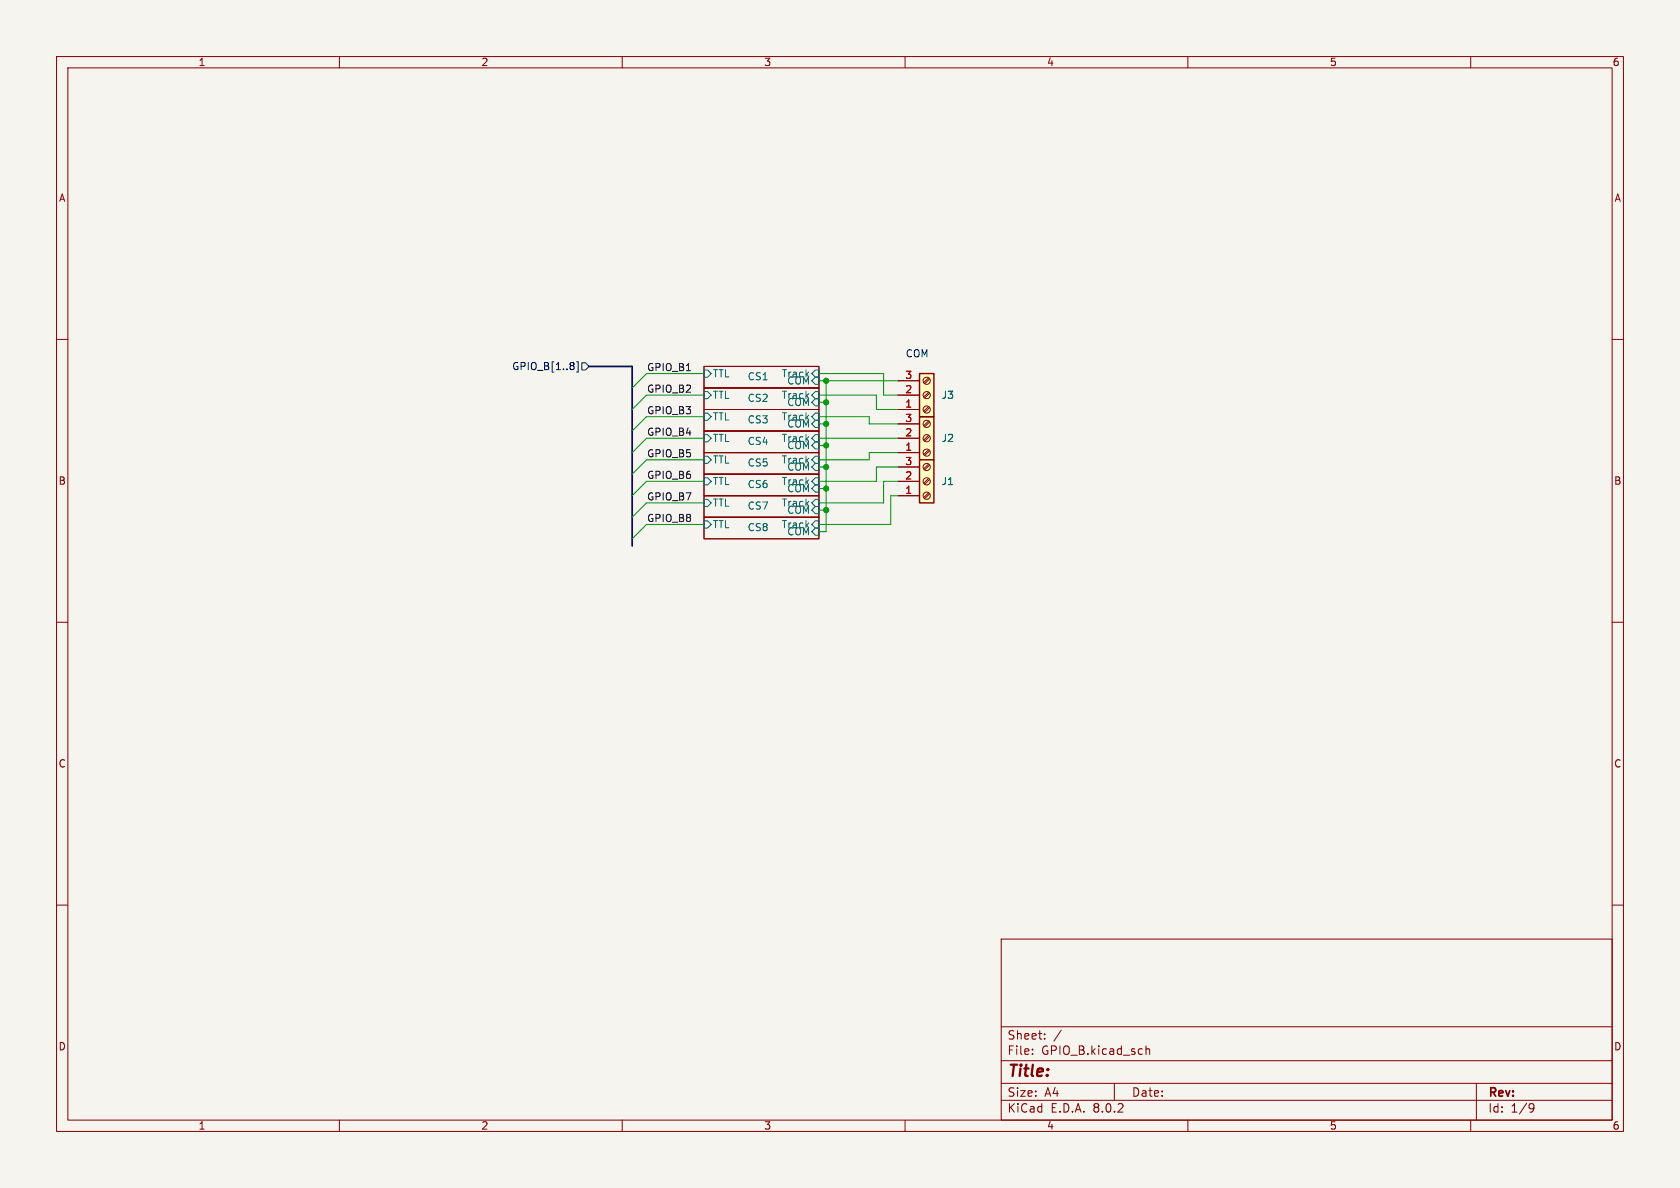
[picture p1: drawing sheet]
(kicad_sch
 (version 20231120)
 (generator "eeschema")
 (generator_version "8.0")
 (paper "A4")
 (lib_symbols
  (symbol "Connector:Screw_Terminal_01x03"
   (pin_names
    (offset 1.016) hide) (exclude_from_sim no) (in_bom yes) (on_board yes)
   (property "Reference" "J" (at 0 5.08 0) (effects (font (size 1.27 1.27))))
   (property "Value" "Screw_Terminal_01x03" (at 0 -5.08 0) (effects (font (size 1.27 1.27))))
   (property "Footprint" "" (at 0 0 0) (effects (font (size 1.27 1.27)) (hide yes)))
   (property "Datasheet" "~" (at 0 0 0) (effects (font (size 1.27 1.27)) (hide yes)))
   (property "Description" "Generic screw terminal, single row, 01x03, script generated (kicad-library-utils/schlib/autogen/connector/)" (at 0 0 0) (effects (font (size 1.27 1.27)) (hide yes)))
   (symbol "Screw_Terminal_01x03_1_1"
    (rectangle (start -1.27 3.81) (end 1.27 -3.81) (stroke (width 0.254) (type default)) (fill (type background)))
    (circle (center 0 -2.54) (radius 0.635) (stroke (width 0.1524) (type default)) (fill (type none)))
    (polyline (pts (xy -0.5334 -2.2098) (xy 0.3302 -3.048)) (stroke (width 0.1524) (type default)) (fill (type none)))
    (polyline (pts (xy -0.5334 0.3302) (xy 0.3302 -0.508)) (stroke (width 0.1524) (type default)) (fill (type none)))
    (polyline (pts (xy -0.5334 2.8702) (xy 0.3302 2.032)) (stroke (width 0.1524) (type default)) (fill (type none)))
    (polyline (pts (xy -0.3556 -2.032) (xy 0.508 -2.8702)) (stroke (width 0.1524) (type default)) (fill (type none)))
    (polyline (pts (xy -0.3556 0.508) (xy 0.508 -0.3302)) (stroke (width 0.1524) (type default)) (fill (type none)))
    (polyline (pts (xy -0.3556 3.048) (xy 0.508 2.2098)) (stroke (width 0.1524) (type default)) (fill (type none)))
    (circle (center 0 0) (radius 0.635) (stroke (width 0.1524) (type default)) (fill (type none)))
    (circle (center 0 2.54) (radius 0.635) (stroke (width 0.1524) (type default)) (fill (type none)))
    (pin passive line (at -5.08 2.54 0) (length 3.81) (name "Pin_1" (effects (font (size 1.27 1.27)))) (number "1" (effects (font (size 1.27 1.27)))))
    (pin passive line (at -5.08 0 0) (length 3.81) (name "Pin_2" (effects (font (size 1.27 1.27)))) (number "2" (effects (font (size 1.27 1.27)))))
    (pin passive line (at -5.08 -2.54 0) (length 3.81) (name "Pin_3" (effects (font (size 1.27 1.27)))) (number "3" (effects (font (size 1.27 1.27))))))))
 (junction
  (at 146.05 78.74)
  (diameter 0)
  (color 0 0 0 0))
 (junction
  (at 146.05 86.36)
  (diameter 0)
  (color 0 0 0 0))
 (junction
  (at 146.05 67.31)
  (diameter 0)
  (color 0 0 0 0))
 (junction
  (at 146.05 71.12)
  (diameter 0)
  (color 0 0 0 0))
 (junction
  (at 146.05 74.93)
  (diameter 0)
  (color 0 0 0 0))
 (junction
  (at 146.05 90.17)
  (diameter 0)
  (color 0 0 0 0))
 (junction
  (at 146.05 82.55)
  (diameter 0)
  (color 0 0 0 0))
 (bus_entry
  (at 114.3 85.09)
  (size -2.54 2.54)
  (stroke (width 0) (type default)))
 (bus_entry
  (at 114.3 77.47)
  (size -2.54 2.54)
  (stroke (width 0) (type default)))
 (bus_entry
  (at 114.3 66.04)
  (size -2.54 2.54)
  (stroke (width 0) (type default)))
 (bus_entry
  (at 114.3 88.9)
  (size -2.54 2.54)
  (stroke (width 0) (type default)))
 (bus_entry
  (at 114.3 92.71)
  (size -2.54 2.54)
  (stroke (width 0) (type default)))
 (bus_entry
  (at 114.3 81.28)
  (size -2.54 2.54)
  (stroke (width 0) (type default)))
 (bus_entry
  (at 114.3 69.85)
  (size -2.54 2.54)
  (stroke (width 0) (type default)))
 (bus_entry
  (at 114.3 73.66)
  (size -2.54 2.54)
  (stroke (width 0) (type default)))
 (wire
  (pts (xy 144.78 73.66) (xy 153.67 73.66))
  (stroke (width 0) (type default)))
 (wire
  (pts (xy 146.05 71.12) (xy 146.05 74.93))
  (stroke (width 0) (type default)))
 (wire
  (pts (xy 124.46 85.09) (xy 114.3 85.09))
  (stroke (width 0) (type default)))
 (wire
  (pts (xy 146.05 86.36) (xy 146.05 90.17))
  (stroke (width 0) (type default)))
 (wire
  (pts (xy 156.21 85.09) (xy 158.75 85.09))
  (stroke (width 0) (type default)))
 (wire
  (pts (xy 153.67 74.93) (xy 158.75 74.93))
  (stroke (width 0) (type default)))
 (wire
  (pts (xy 156.21 66.04) (xy 156.21 69.85))
  (stroke (width 0) (type default)))
 (wire
  (pts (xy 124.46 88.9) (xy 114.3 88.9))
  (stroke (width 0) (type default)))
 (wire
  (pts (xy 146.05 74.93) (xy 144.78 74.93))
  (stroke (width 0) (type default)))
 (wire
  (pts (xy 146.05 71.12) (xy 144.78 71.12))
  (stroke (width 0) (type default)))
 (wire
  (pts (xy 156.21 69.85) (xy 158.75 69.85))
  (stroke (width 0) (type default)))
 (wire
  (pts (xy 124.46 73.66) (xy 114.3 73.66))
  (stroke (width 0) (type default)))
 (bus
  (pts (xy 111.76 76.2) (xy 111.76 80.01))
  (stroke (width 0) (type default)))
 (bus
  (pts (xy 111.76 68.58) (xy 111.76 72.39))
  (stroke (width 0) (type default)))
 (wire
  (pts (xy 146.05 74.93) (xy 146.05 78.74))
  (stroke (width 0) (type default)))
 (wire
  (pts (xy 153.67 73.66) (xy 153.67 74.93))
  (stroke (width 0) (type default)))
 (wire
  (pts (xy 144.78 69.85) (xy 154.94 69.85))
  (stroke (width 0) (type default)))
 (bus
  (pts (xy 111.76 64.77) (xy 111.76 68.58))
  (stroke (width 0) (type default)))
 (wire
  (pts (xy 146.05 67.31) (xy 158.75 67.31))
  (stroke (width 0) (type default)))
 (wire
  (pts (xy 146.05 86.36) (xy 144.78 86.36))
  (stroke (width 0) (type default)))
 (bus
  (pts (xy 111.76 64.77) (xy 104.14 64.77))
  (stroke (width 0) (type default)))
 (wire
  (pts (xy 144.78 77.47) (xy 158.75 77.47))
  (stroke (width 0) (type default)))
 (wire
  (pts (xy 157.48 92.71) (xy 157.48 87.63))
  (stroke (width 0) (type default)))
 (bus
  (pts (xy 111.76 87.63) (xy 111.76 91.44))
  (stroke (width 0) (type default)))
 (wire
  (pts (xy 144.78 67.31) (xy 146.05 67.31))
  (stroke (width 0) (type default)))
 (wire
  (pts (xy 146.05 82.55) (xy 146.05 86.36))
  (stroke (width 0) (type default)))
 (wire
  (pts (xy 144.78 66.04) (xy 156.21 66.04))
  (stroke (width 0) (type default)))
 (wire
  (pts (xy 153.67 81.28) (xy 153.67 80.01))
  (stroke (width 0) (type default)))
 (wire
  (pts (xy 156.21 88.9) (xy 156.21 85.09))
  (stroke (width 0) (type default)))
 (wire
  (pts (xy 146.05 90.17) (xy 144.78 90.17))
  (stroke (width 0) (type default)))
 (wire
  (pts (xy 124.46 69.85) (xy 114.3 69.85))
  (stroke (width 0) (type default)))
 (wire
  (pts (xy 154.94 82.55) (xy 158.75 82.55))
  (stroke (width 0) (type default)))
 (wire
  (pts (xy 124.46 81.28) (xy 114.3 81.28))
  (stroke (width 0) (type default)))
 (bus
  (pts (xy 111.76 72.39) (xy 111.76 76.2))
  (stroke (width 0) (type default)))
 (wire
  (pts (xy 124.46 66.04) (xy 114.3 66.04))
  (stroke (width 0) (type default)))
 (wire
  (pts (xy 144.78 88.9) (xy 156.21 88.9))
  (stroke (width 0) (type default)))
 (wire
  (pts (xy 154.94 69.85) (xy 154.94 72.39))
  (stroke (width 0) (type default)))
 (wire
  (pts (xy 154.94 85.09) (xy 154.94 82.55))
  (stroke (width 0) (type default)))
 (bus
  (pts (xy 111.76 83.82) (xy 111.76 87.63))
  (stroke (width 0) (type default)))
 (wire
  (pts (xy 146.05 90.17) (xy 146.05 93.98))
  (stroke (width 0) (type default)))
 (wire
  (pts (xy 124.46 92.71) (xy 114.3 92.71))
  (stroke (width 0) (type default)))
 (wire
  (pts (xy 124.46 77.47) (xy 114.3 77.47))
  (stroke (width 0) (type default)))
 (wire
  (pts (xy 154.94 72.39) (xy 158.75 72.39))
  (stroke (width 0) (type default)))
 (wire
  (pts (xy 146.05 67.31) (xy 146.05 71.12))
  (stroke (width 0) (type default)))
 (wire
  (pts (xy 144.78 92.71) (xy 157.48 92.71))
  (stroke (width 0) (type default)))
 (wire
  (pts (xy 144.78 81.28) (xy 153.67 81.28))
  (stroke (width 0) (type default)))
 (wire
  (pts (xy 144.78 85.09) (xy 154.94 85.09))
  (stroke (width 0) (type default)))
 (bus
  (pts (xy 111.76 91.44) (xy 111.76 95.25))
  (stroke (width 0) (type default)))
 (bus
  (pts (xy 111.76 95.25) (xy 111.76 96.52))
  (stroke (width 0) (type default)))
 (wire
  (pts (xy 153.67 80.01) (xy 158.75 80.01))
  (stroke (width 0) (type default)))
 (wire
  (pts (xy 157.48 87.63) (xy 158.75 87.63))
  (stroke (width 0) (type default)))
 (bus
  (pts (xy 111.76 80.01) (xy 111.76 83.82))
  (stroke (width 0) (type default)))
 (wire
  (pts (xy 146.05 82.55) (xy 144.78 82.55))
  (stroke (width 0) (type default)))
 (wire
  (pts (xy 146.05 93.98) (xy 144.78 93.98))
  (stroke (width 0) (type default)))
 (wire
  (pts (xy 146.05 78.74) (xy 146.05 82.55))
  (stroke (width 0) (type default)))
 (wire
  (pts (xy 146.05 78.74) (xy 144.78 78.74))
  (stroke (width 0) (type default)))
 (text "COM"
  (exclude_from_sim no)
  (at 160.02 63.5 0)
  (effects (font (size 1.27 1.27)) (justify left bottom)))
 (label "GPIO_B6"
  (at 114.3 85.09 0)
  (fields_autoplaced yes)
  (effects (font (size 1.27 1.27)) (justify left bottom)))
 (label "GPIO_B1"
  (at 114.3 66.04 0)
  (fields_autoplaced yes)
  (effects (font (size 1.27 1.27)) (justify left bottom)))
 (label "GPIO_B3"
  (at 114.3 73.66 0)
  (fields_autoplaced yes)
  (effects (font (size 1.27 1.27)) (justify left bottom)))
 (label "GPIO_B2"
  (at 114.3 69.85 0)
  (fields_autoplaced yes)
  (effects (font (size 1.27 1.27)) (justify left bottom)))
 (label "GPIO_B8"
  (at 114.3 92.71 0)
  (fields_autoplaced yes)
  (effects (font (size 1.27 1.27)) (justify left bottom)))
 (label "GPIO_B4"
  (at 114.3 77.47 0)
  (fields_autoplaced yes)
  (effects (font (size 1.27 1.27)) (justify left bottom)))
 (label "GPIO_B7"
  (at 114.3 88.9 0)
  (fields_autoplaced yes)
  (effects (font (size 1.27 1.27)) (justify left bottom)))
 (label "GPIO_B5"
  (at 114.3 81.28 0)
  (fields_autoplaced yes)
  (effects (font (size 1.27 1.27)) (justify left bottom)))
 (hierarchical_label "GPIO_B[1..8]"
  (shape input)
  (at 104.14 64.77 180)
  (fields_autoplaced yes)
  (effects (font (size 1.27 1.27)) (justify right)))
 (symbol
  (lib_id "Connector:Screw_Terminal_01x03")
  (at 163.83 69.85 0)
  (mirror x)
  (unit 1)
  (exclude_from_sim no)
  (in_bom yes)
  (on_board yes)
  (dnp no)
  (fields_autoplaced yes)
  (property "Reference" "J3" (at 166.37 69.85 0) (effects (font (size 1.27 1.27)) (justify left)))
  (property "Value" "Screw_Terminal_01x03" (at 166.37 68.58 0) (effects (font (size 1.27 1.27)) (justify left) (hide yes)))
  (property "Footprint" "TerminalBlock_Phoenix:TerminalBlock_Phoenix_MKDS-1,5-3-5.08_1x03_P5.08mm_Horizontal" (at 163.83 69.85 0) (effects (font (size 1.27 1.27)) (hide yes)))
  (property "Datasheet" "~" (at 163.83 69.85 0) (effects (font (size 1.27 1.27)) (hide yes)))
  (property "Description" "" (at 163.83 69.85 0) (effects (font (size 1.27 1.27)) (hide yes)))
  (property "JLCPCB Part#" "C557666" (at 163.83 69.85 0) (effects (font (size 1.27 1.27)) (hide yes)))
  (pin "1")
  (pin "2")
  (pin "3")
  (instances (project "occupancyDecoder_CS" (path "" (reference "J3") (unit 1))) (project "OS-S88n" (path "" (reference "J101") (unit 1)))))
 (symbol
  (lib_id "Connector:Screw_Terminal_01x03")
  (at 163.83 77.47 0)
  (mirror x)
  (unit 1)
  (exclude_from_sim no)
  (in_bom yes)
  (on_board yes)
  (dnp no)
  (fields_autoplaced yes)
  (property "Reference" "J2" (at 166.37 77.47 0) (effects (font (size 1.27 1.27)) (justify left)))
  (property "Value" "Screw_Terminal_01x03" (at 166.37 76.2 0) (effects (font (size 1.27 1.27)) (justify left) (hide yes)))
  (property "Footprint" "TerminalBlock_Phoenix:TerminalBlock_Phoenix_MKDS-1,5-3-5.08_1x03_P5.08mm_Horizontal" (at 163.83 77.47 0) (effects (font (size 1.27 1.27)) (hide yes)))
  (property "Datasheet" "~" (at 163.83 77.47 0) (effects (font (size 1.27 1.27)) (hide yes)))
  (property "Description" "" (at 163.83 77.47 0) (effects (font (size 1.27 1.27)) (hide yes)))
  (property "JLCPCB Part#" "C557666" (at 163.83 77.47 0) (effects (font (size 1.27 1.27)) (hide yes)))
  (pin "1")
  (pin "2")
  (pin "3")
  (instances (project "occupancyDecoder_CS" (path "" (reference "J2") (unit 1))) (project "OS-S88n" (path "" (reference "J101") (unit 1)))))
 (symbol
  (lib_id "Connector:Screw_Terminal_01x03")
  (at 163.83 85.09 0)
  (mirror x)
  (unit 1)
  (exclude_from_sim no)
  (in_bom yes)
  (on_board yes)
  (dnp no)
  (fields_autoplaced yes)
  (property "Reference" "J1" (at 166.37 85.09 0) (effects (font (size 1.27 1.27)) (justify left)))
  (property "Value" "Screw_Terminal_01x03" (at 166.37 83.82 0) (effects (font (size 1.27 1.27)) (justify left) (hide yes)))
  (property "Footprint" "TerminalBlock_Phoenix:TerminalBlock_Phoenix_MKDS-1,5-3-5.08_1x03_P5.08mm_Horizontal" (at 163.83 85.09 0) (effects (font (size 1.27 1.27)) (hide yes)))
  (property "Datasheet" "~" (at 163.83 85.09 0) (effects (font (size 1.27 1.27)) (hide yes)))
  (property "Description" "" (at 163.83 85.09 0) (effects (font (size 1.27 1.27)) (hide yes)))
  (property "JLCPCB Part#" "C557666" (at 163.83 85.09 0) (effects (font (size 1.27 1.27)) (hide yes)))
  (pin "1")
  (pin "2")
  (pin "3")
  (instances (project "occupancyDecoder_CS" (path "" (reference "J1") (unit 1))) (project "OS-S88n" (path "" (reference "J101") (unit 1)))))
 (sheet
  (at 124.46 76.2)
  (size 20.32 3.81)
  (stroke (width 0.1524) (type solid))
  (fill (color 0 0 0 0.0000))
  (property "Sheetname" "CS4" (at 132.08 78.74 0) (effects (font (size 1.27 1.27)) (justify left bottom)))
  (property "Sheetfile" "currentSense.kicad_sch" (at 124.46 81.8646 0) (effects (font (size 1.27 1.27)) (justify left top) (hide yes)))
  (pin "Track" input (at 144.78 77.47 0) (effects (font (size 1.27 1.27)) (justify right)))
  (pin "COM" input (at 144.78 78.74 0) (effects (font (size 1.27 1.27)) (justify right)))
  (pin "TTL" input (at 124.46 77.47 180) (effects (font (size 1.27 1.27)) (justify left)))
  (instances (project "occupancyDecoder_CS" (path ""
    (page "7")))))
 (sheet
  (at 124.46 72.39)
  (size 20.32 3.81)
  (stroke (width 0.1524) (type solid))
  (fill (color 0 0 0 0.0000))
  (property "Sheetname" "CS3" (at 132.08 74.93 0) (effects (font (size 1.27 1.27)) (justify left bottom)))
  (property "Sheetfile" "currentSense.kicad_sch" (at 124.46 78.0546 0) (effects (font (size 1.27 1.27)) (justify left top) (hide yes)))
  (pin "Track" input (at 144.78 73.66 0) (effects (font (size 1.27 1.27)) (justify right)))
  (pin "COM" input (at 144.78 74.93 0) (effects (font (size 1.27 1.27)) (justify right)))
  (pin "TTL" input (at 124.46 73.66 180) (effects (font (size 1.27 1.27)) (justify left)))
  (instances (project "occupancyDecoder_CS" (path ""
    (page "22")))))
 (sheet
  (at 124.46 83.82)
  (size 20.32 3.81)
  (stroke (width 0.1524) (type solid))
  (fill (color 0 0 0 0.0000))
  (property "Sheetname" "CS6" (at 132.08 86.36 0) (effects (font (size 1.27 1.27)) (justify left bottom)))
  (property "Sheetfile" "currentSense.kicad_sch" (at 124.46 89.4846 0) (effects (font (size 1.27 1.27)) (justify left top) (hide yes)))
  (pin "Track" input (at 144.78 85.09 0) (effects (font (size 1.27 1.27)) (justify right)))
  (pin "COM" input (at 144.78 86.36 0) (effects (font (size 1.27 1.27)) (justify right)))
  (pin "TTL" input (at 124.46 85.09 180) (effects (font (size 1.27 1.27)) (justify left)))
  (instances (project "occupancyDecoder_CS" (path ""
    (page "11")))))
 (sheet
  (at 124.46 64.77)
  (size 20.32 3.81)
  (stroke (width 0.1524) (type solid))
  (fill (color 0 0 0 0.0000))
  (property "Sheetname" "CS1" (at 132.08 67.31 0) (effects (font (size 1.27 1.27)) (justify left bottom)))
  (property "Sheetfile" "currentSense.kicad_sch" (at 124.46 70.4346 0) (effects (font (size 1.27 1.27)) (justify left top) (hide yes)))
  (pin "Track" input (at 144.78 66.04 0) (effects (font (size 1.27 1.27)) (justify right)))
  (pin "COM" input (at 144.78 67.31 0) (effects (font (size 1.27 1.27)) (justify right)))
  (pin "TTL" input (at 124.46 66.04 180) (effects (font (size 1.27 1.27)) (justify left)))
  (instances (project "occupancyDecoder_CS" (path ""
    (page "3")))))
 (sheet
  (at 124.46 87.63)
  (size 20.32 3.81)
  (stroke (width 0.1524) (type solid))
  (fill (color 0 0 0 0.0000))
  (property "Sheetname" "CS7" (at 132.08 90.17 0) (effects (font (size 1.27 1.27)) (justify left bottom)))
  (property "Sheetfile" "currentSense.kicad_sch" (at 124.46 93.2946 0) (effects (font (size 1.27 1.27)) (justify left top) (hide yes)))
  (pin "Track" input (at 144.78 88.9 0) (effects (font (size 1.27 1.27)) (justify right)))
  (pin "COM" input (at 144.78 90.17 0) (effects (font (size 1.27 1.27)) (justify right)))
  (pin "TTL" input (at 124.46 88.9 180) (effects (font (size 1.27 1.27)) (justify left)))
  (instances (project "occupancyDecoder_CS" (path ""
    (page "10")))))
 (sheet
  (at 124.46 91.44)
  (size 20.32 3.81)
  (stroke (width 0.1524) (type solid))
  (fill (color 0 0 0 0.0000))
  (property "Sheetname" "CS8" (at 132.08 93.98 0) (effects (font (size 1.27 1.27)) (justify left bottom)))
  (property "Sheetfile" "currentSense.kicad_sch" (at 124.46 97.1046 0) (effects (font (size 1.27 1.27)) (justify left top) (hide yes)))
  (pin "Track" input (at 144.78 92.71 0) (effects (font (size 1.27 1.27)) (justify right)))
  (pin "COM" input (at 144.78 93.98 0) (effects (font (size 1.27 1.27)) (justify right)))
  (pin "TTL" input (at 124.46 92.71 180) (effects (font (size 1.27 1.27)) (justify left)))
  (instances (project "occupancyDecoder_CS" (path ""
    (page "4")))))
 (sheet
  (at 124.46 80.01)
  (size 20.32 3.81)
  (stroke (width 0.1524) (type solid))
  (fill (color 0 0 0 0.0000))
  (property "Sheetname" "CS5" (at 132.08 82.55 0) (effects (font (size 1.27 1.27)) (justify left bottom)))
  (property "Sheetfile" "currentSense.kicad_sch" (at 124.46 85.6746 0) (effects (font (size 1.27 1.27)) (justify left top) (hide yes)))
  (pin "Track" input (at 144.78 81.28 0) (effects (font (size 1.27 1.27)) (justify right)))
  (pin "COM" input (at 144.78 82.55 0) (effects (font (size 1.27 1.27)) (justify right)))
  (pin "TTL" input (at 124.46 81.28 180) (effects (font (size 1.27 1.27)) (justify left)))
  (instances (project "occupancyDecoder_CS" (path ""
    (page "9")))))
 (sheet
  (at 124.46 68.58)
  (size 20.32 3.81)
  (stroke (width 0.1524) (type solid))
  (fill (color 0 0 0 0.0000))
  (property "Sheetname" "CS2" (at 132.08 71.12 0) (effects (font (size 1.27 1.27)) (justify left bottom)))
  (property "Sheetfile" "currentSense.kicad_sch" (at 124.46 74.2446 0) (effects (font (size 1.27 1.27)) (justify left top) (hide yes)))
  (pin "Track" input (at 144.78 69.85 0) (effects (font (size 1.27 1.27)) (justify right)))
  (pin "COM" input (at 144.78 71.12 0) (effects (font (size 1.27 1.27)) (justify right)))
  (pin "TTL" input (at 124.46 69.85 180) (effects (font (size 1.27 1.27)) (justify left)))
  (instances (project "occupancyDecoder_CS" (path ""
    (page "6"))))))
